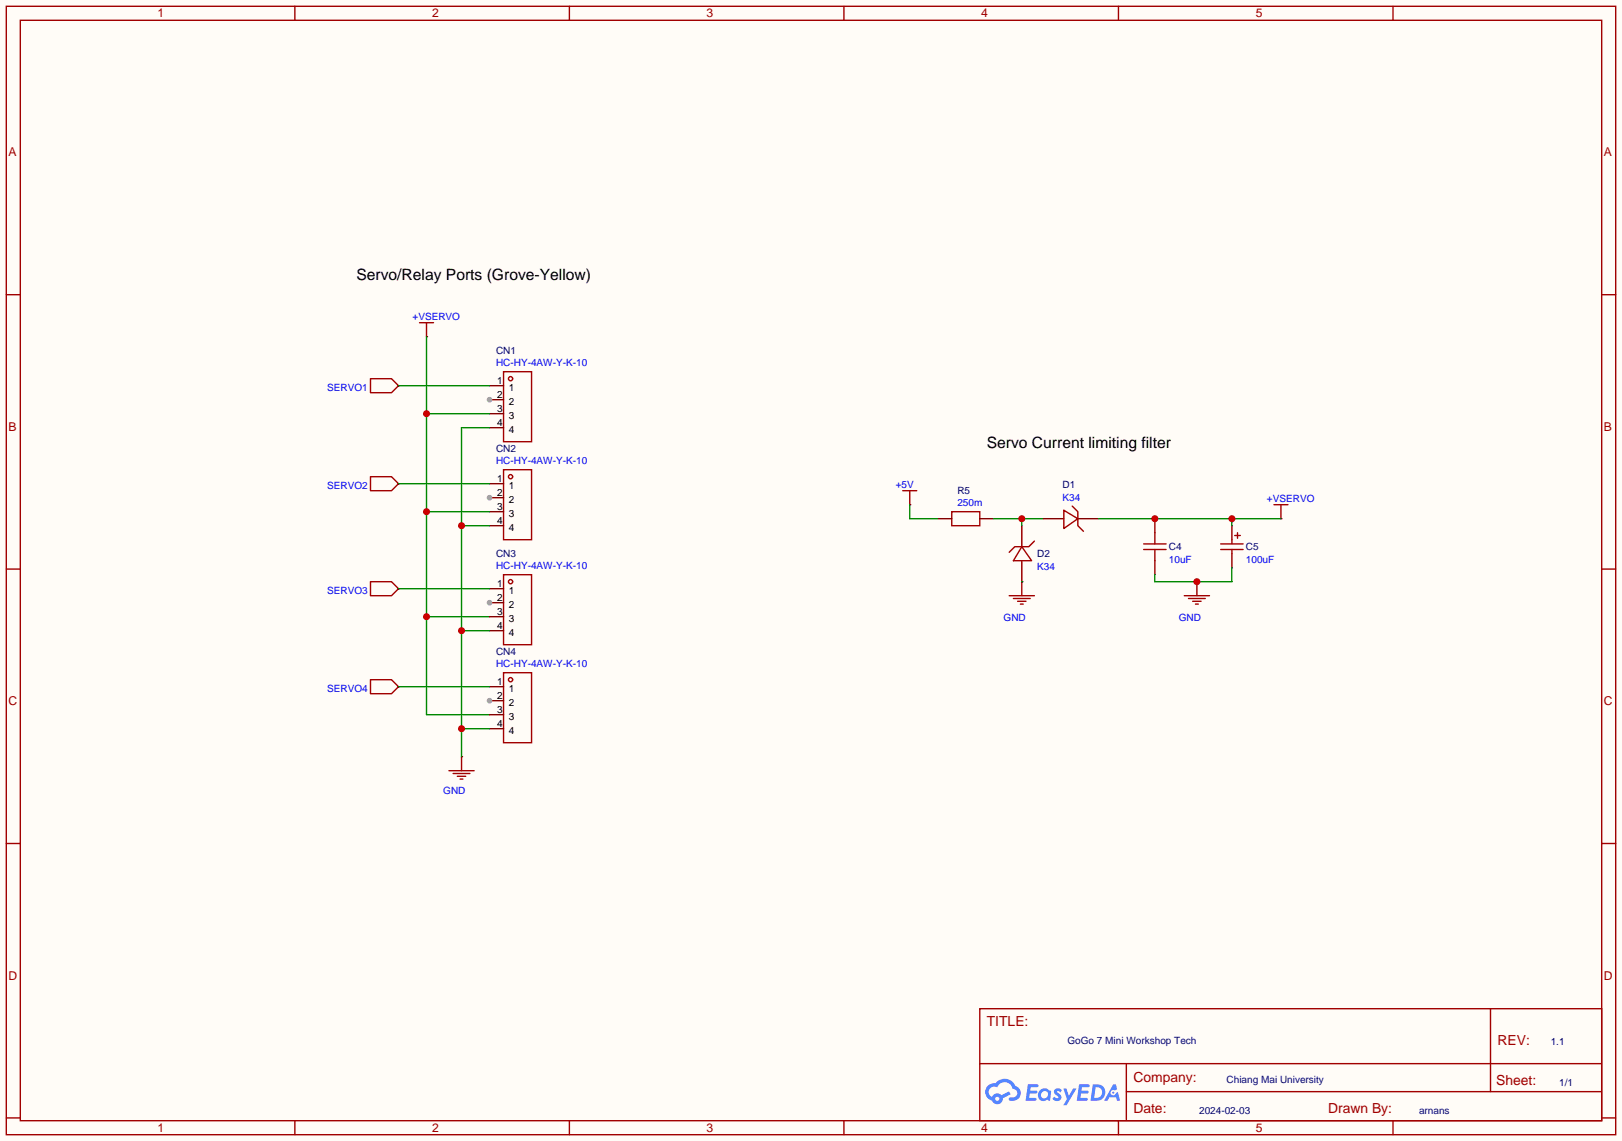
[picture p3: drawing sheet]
<svg xmlns="http://www.w3.org/2000/svg" width="294mm" height="207mm" viewBox="0 0 294 207" stroke-linecap="round" stroke-linejoin="round" font-family="sans-serif">
<path d="M0 0h294.1v207h-294.1z" fill="#fffcf7"/>
<g fill="none" stroke="#a10000" stroke-width=".25">
<path d="M1.1 1.1h291.9v204.8h-291.9zM3.7 3.7h286.7v199.6h-286.7zM53.5 1.1v2.6M103.3 1.1v2.6M153 1.1v2.6M202.8 1.1v2.6M252.6 1.1v2.6M1.1 53.5h2.6M290.4 53.5h2.6M1.1 103.3h2.6M290.4 103.3h2.6M1.1 153h2.6"/>
<path d="M290.4 153h2.6M177.7 183h112.7v20.3h-112.7zM177.7 193h112.7M204.2 198.1h86.2M204.2 193v10.1M270.3 183v15.1M1.1 202.8h2.6M53.5 203.3v2.6M103.3 203.3v2.6M153 203.3v2.6M202.8 203.3v2.6M252.6 203.3v2.6"/>
<path d="M290.4 202.8h2.6"/>
</g>
<g fill="#5487ff">
<path d="M191.3 197.6l.5-.2 .4 .1 .3 .3-.2 .4a.33 .33 0 0 0-.3-.3 .33 .33 0 0 0-.3 .2v.1a.89 .89 0 0 1 .6 1.3 1 1 0 0 1-1.5-.1l.4-.4 .5 .3 .2-.1v-.2a.88 .88 0 0 1-.6-1.4z"/>
<path d="M192.8 197.5h.6l.4 1.3 .8-1.3h.6l-1.8 3h-.6l.7-1.1z"/>
<path d="M186.4 196.7h.8a1.1 1.1 0 0 1 1.1 .2l-.1 .3-1.3 .1-.1 .6h1.1l.2 .2-.3 .3h-1.1l-.1 .8h1.2l.1 .4-.2 .1h-1.7z"/>
<path d="M195.7 196.7h.8a1.11 1.11 0 0 1 1.1 .2 .26 .26 0 0 1-.3 .4h-1.1l-.1 .6h1.1l.2 .2-.3 .3h-1.1l-.1 .8h1.2l.1 .4-.2 .1h-1.7z"/>
<path d="M201.9 196.7h.5l.2 .9-.4 .3a.5 .5 0 0 0-.8 .1 .5 .5 0 0 0 .3 .7 .5 .5 0 0 0 .7-.4l.3-.2 .4 1.6h-.5l-.2-.6h-1.2l-.4 .6h-.6z"/>
<path d="M198.2 196.7l-.4 3h.9a1.51 1.51 0 0 0 1.7-1.5 1.51 1.51 0 0 0-1.7-1.5zM198.7 197.2a1 1 0 0 1 1.2 1.1 1 1 0 0 1-1.3 .9h-.2z"/>
<path d="M188.7 197.7a1.07 1.07 0 0 0-.3 1.6 1.07 1.07 0 0 0 1.5 .2l.5 .2 .2-1.6-.1-.2-.3-.1a1.02 1.02 0 0 0-1.5-.1zM188.7 198.6a.67 .67 0 0 1 1.3 0 .67 .67 0 0 1-1.3 0z"/>
<path d="M179.1 197a1.58 1.58 0 0 0 .8 2.7 1.01 1.01 0 0 0 1.1 .6 1.01 1.01 0 0 0 .9-1l1.4-.8-.3-.5-1.4 .7a1.03 1.03 0 0 0-1.7 .3 1 1 0 0 1-.5-1.4 1 1 0 0 1 1.4-.3 1.49 1.49 0 0 1 1.6-1 1.49 1.49 0 0 1 1.3 1.3 .82 .82 0 0 1 .7 1 .82 .82 0 0 1-1.2 .5 .31 .31 0 0 0-.3 .3 .31 .31 0 0 0 .3 .3 1.43 1.43 0 0 0 1.8-.9 1.43 1.43 0 0 0-.9-1.8 2.09 2.09 0 0 0-3.6-.5l-.8 .1zM180.5 199.4a.39 .39 0 0 1 .7 0 .39 .39 0 0 1-.7 0z"/>
<circle cx="201.9" cy="198.2" r=".19"/>
</g>
<g fill="none" stroke="#a10000" stroke-width=".25">
<path d="M76.1 58.5h2.5M77.3 58.5v2.6M67.2 68.7h3.8l1.3 1.3-1.3 1.2h-3.8zM91.3 67.4h5.1v12.7h-5.1zM67.2 86.5h3.8l1.3 1.3-1.3 1.2h-3.8zM163.7 89h2.5M165 89v2.6M207.4 99.7h4.1M207.4 98.7h4.1M209.4 96.6v2.1M209.4 99.7v2M231 91.6h2.6"/>
<path d="M232.3 91.6v2.5M183 108.1h4.6M183.8 108.6h3M184.5 109.1h1.6M185 109.6h.5M185.3 105.5v2.6M214.8 108.1h4.5M215.5 108.6h3.1M216.3 109.1h1.5M216.8 109.6h.5M217 105.5v2.6M81.4 139.8h4.6"/>
<path d="M83.7 137.3v2.5M82.2 140.3h3M82.9 140.8h1.6M83.4 141.4h.5"/>
<circle cx="92.6" cy="68.7" r=".38"/>
</g>
<path d="M72.3 70h.1M77.3 61.1h.1M88.8 70h2.5M88.8 72.5h2.5M72.3 87.8h.1M165 91.6h.1M209.4 94.1v2.5M232.3 94.1h.1M185.3 105.5h.1M209.4 101.7v2.6M217 105.5h.1M83.7 137.3h.1" fill="none" stroke="#870000" stroke-width=".25"/>
<circle cx="88.8" cy="72.5" r=".51" fill="#999"/>
<path d="M88.8 75.1h2.5M88.8 77.6h2.5M88.8 87.8h2.5M88.8 90.3h2.5" fill="none" stroke="#870000" stroke-width=".25"/>
<g fill="none" stroke="#a10000" stroke-width=".25">
<path d="M91.3 85.2h5.1v12.7h-5.1z"/>
<circle cx="92.6" cy="86.5" r=".38"/>
</g>
<circle cx="88.8" cy="90.3" r=".51" fill="#999"/>
<path d="M88.8 92.8h2.5M88.8 95.4h2.5M170.1 94.1h2.5M177.7 94.1h2.5M185.3 95.4v3.8M189.1 94.1h3.8M195.5 94.1h3.8M223.4 95.4v2.5M185.3 101.7v3.8M223.4 100.5v2.5" fill="none" stroke="#870000" stroke-width=".25"/>
<path d="M172.6 92.8h5.1v2.6h-5.1zM185.3 99.2l1.8 2.5h-3.3zM187.6 98.2l-1 1h-2.6l-1 1M192.9 92.6l2.6 1.5-2.6 1.8zM194.4 91.8l1.1 1v2.6l1 1M221.4 98.7h4M221.4 99.7h4M223.4 97.9v.8M223.4 99.7v.8M223.9 97.2h1M224.4 96.6v1.1" fill="none" stroke="#a10000" stroke-width=".25"/>
<path d="M165 91.6v2.5h5.1M180.2 94.1h8.9M185.3 94.1v1.3" fill="none" stroke="#008700" stroke-width=".25"/>
<circle cx="185.3" cy="94.1" r=".63" fill="#c00"/>
<path d="M199.3 94.1h33M223.4 94.1v1.3" fill="none" stroke="#008700" stroke-width=".25"/>
<g fill="#c00">
<circle cx="223.4" cy="94.1" r=".63"/>
<circle cx="209.4" cy="94.1" r=".63"/>
</g>
<path d="M223.4 103v2.5h-14v-1.2" fill="none" stroke="#008700" stroke-width=".25"/>
<circle cx="217" cy="105.5" r=".63" fill="#c00"/>
<path d="M72.3 70h16.5M77.3 61.1v68.6h11.5M77.3 75.1h11.5M72.3 87.8h16.5M77.3 92.8h11.5M77.3 111.9h11.5" fill="none" stroke="#008700" stroke-width=".25"/>
<g fill="#c00">
<circle cx="77.3" cy="92.8" r=".63"/>
<circle cx="77.3" cy="75.1" r=".63"/>
<circle cx="77.3" cy="111.9" r=".63"/>
</g>
<path d="M185.3 105.5h.1" fill="none" stroke="#008700" stroke-width=".25"/>
<g fill="none" stroke="#a10000" stroke-width=".25">
<path d="M67.2 105.5h3.8l1.3 1.3-1.3 1.3h-3.8zM91.3 104.3h5.1v12.7h-5.1zM67.2 123.3h3.8l1.3 1.3-1.3 1.3h-3.8z"/>
<circle cx="92.6" cy="105.5" r=".38"/>
</g>
<path d="M72.3 106.8h.1M88.8 106.8h2.5M88.8 109.3h2.5M72.3 124.6h.1" fill="none" stroke="#870000" stroke-width=".25"/>
<circle cx="88.8" cy="109.3" r=".51" fill="#999"/>
<path d="M88.8 111.9h2.5M88.8 114.4h2.5M88.8 124.6h2.5M88.8 127.1h2.5" fill="none" stroke="#870000" stroke-width=".25"/>
<g fill="none" stroke="#a10000" stroke-width=".25">
<path d="M91.3 122h5.1v12.7h-5.1z"/>
<circle cx="92.6" cy="123.3" r=".38"/>
</g>
<circle cx="88.8" cy="127.1" r=".51" fill="#999"/>
<path d="M88.8 129.7h2.5M88.8 132.2h2.5" fill="none" stroke="#870000" stroke-width=".25"/>
<path d="M88.8 77.6h-5.1v59.7M83.7 95.4h5.1M72.3 106.8h16.5M83.7 114.4h5.1M72.3 124.6h16.5M83.7 132.2h5.1" fill="none" stroke="#008700" stroke-width=".25"/>
<g fill="#c00">
<circle cx="83.7" cy="132.2" r=".63"/>
<circle cx="83.7" cy="95.4" r=".63"/>
<circle cx="83.7" cy="114.4" r=".63"/>
</g>
<g font-size="2.8">
<text x="64.6" y="50.8">Servo/Relay Ports (Grove-Yellow)</text>
<text x="178.9" y="81.3">Servo Current limiting filter</text>
</g>
<g font-size="2.5" fill="#a00000">
<text x="178.9" y="186.2">TITLE:</text>
<text x="271.6" y="189.5">REV:</text>
<text x="205.5" y="196.4">Company:</text>
<text x="271.3" y="196.8">Sheet:</text>
<text x="205.5" y="201.9">Date:</text>
<text x="240.8" y="202">Drawn By:</text>
</g>
<g font-size="2.2" fill="#a00000">
<text x="28.6" y="3.1">1</text>
<text x="78.4" y="3.1">2</text>
<text x="128.1" y="3.1">3</text>
<text x="177.9" y="3.1">4</text>
<text x="227.7" y="3.1">5</text>
<text x="1.5" y="28.4">A</text>
<text x="290.8" y="28.4">A</text>
<text x="1.5" y="78.2">B</text>
<text x="290.8" y="78.2">B</text>
<text x="1.5" y="127.9">C</text>
<text x="290.8" y="127.9">C</text>
<text x="1.5" y="177.7">D</text>
<text x="290.8" y="177.7">D</text>
<text x="28.6" y="205.3">1</text>
<text x="78.4" y="205.3">2</text>
<text x="128.1" y="205.3">3</text>
<text x="177.9" y="205.3">4</text>
<text x="227.7" y="205.3">5</text>
</g>
<g font-size="1.8" fill="#00f">
<text x="74.8" y="58.1">+VSERVO</text>
<text x="59.3" y="70.9">SERVO1</text>
<text x="90" y="66.5">HC-HY-4AW-Y-K-10</text>
<text x="59.3" y="88.6">SERVO2</text>
<text x="90" y="84.3">HC-HY-4AW-Y-K-10</text>
<text x="162.4" y="88.6">+5V</text>
<text x="173.6" y="91.9">250m</text>
<text x="192.7" y="90.9">K34</text>
<text x="229.7" y="91.1">+VSERVO</text>
<text x="59.3" y="107.7">SERVO3</text>
<text x="90" y="103.3">HC-HY-4AW-Y-K-10</text>
<text x="188.1" y="103.3">K34</text>
<text x="212" y="102.2">10uF</text>
<text x="225.9" y="102.1">100uF</text>
<text x="182" y="112.6">GND</text>
<text x="213.7" y="112.6">GND</text>
<text x="59.3" y="125.5">SERVO4</text>
<text x="90" y="121.1">HC-HY-4AW-Y-K-10</text>
<text x="80.4" y="144">GND</text>
</g>
<g font-size="1.8" fill="#000080">
<text x="90" y="64.1">CN1</text>
<text x="90" y="81.9">CN2</text>
<text x="173.6" y="89.6">R5</text>
<text x="192.7" y="88.6">D1</text>
<text x="90" y="101">CN3</text>
<text x="188.1" y="101.1">D2</text>
<text x="212" y="99.8">C4</text>
<text x="225.9" y="99.8">C5</text>
<text x="90" y="118.8">CN4</text>
<text x="193.6" y="189.5">GoGo 7 Mini Workshop Tech</text>
<text x="281.2" y="189.6">1.1</text>
<text x="222.4" y="196.5">Chiang Mai University</text>
<text x="282.7" y="197">1/1</text>
<text x="217.5" y="202.1">2024-02-03</text>
<text x="257.3" y="202">arnans</text>
</g>
<g font-size="1.8">
<text x="90.2" y="69.7">1</text>
<text x="92.3" y="70.9">1</text>
<text x="90.2" y="72.2">2</text>
<text x="90.2" y="74.7">3</text>
<text x="90.2" y="77.3">4</text>
<text x="92.3" y="73.5">2</text>
<text x="92.3" y="76">3</text>
<text x="92.3" y="78.6">4</text>
<text x="90.2" y="87.4">1</text>
<text x="90.2" y="90">2</text>
<text x="92.3" y="88.7">1</text>
<text x="90.2" y="92.5">3</text>
<text x="90.2" y="95.1">4</text>
<text x="92.3" y="91.3">2</text>
<text x="92.3" y="93.8">3</text>
<text x="92.3" y="96.3">4</text>
<text x="90.2" y="106.5">1</text>
<text x="92.3" y="107.8">1</text>
<text x="90.2" y="109">2</text>
<text x="90.2" y="111.6">3</text>
<text x="92.3" y="110.3">2</text>
<text x="92.3" y="112.8">3</text>
<text x="90.2" y="114.1">4</text>
<text x="92.3" y="115.4">4</text>
<text x="90.2" y="124.3">1</text>
<text x="92.3" y="125.5">1</text>
<text x="90.2" y="126.8">2</text>
<text x="90.2" y="129.4">3</text>
<text x="90.2" y="131.9">4</text>
<text x="92.3" y="128.1">2</text>
<text x="92.3" y="130.6">3</text>
<text x="92.3" y="133.2">4</text>
</g>
</svg>
